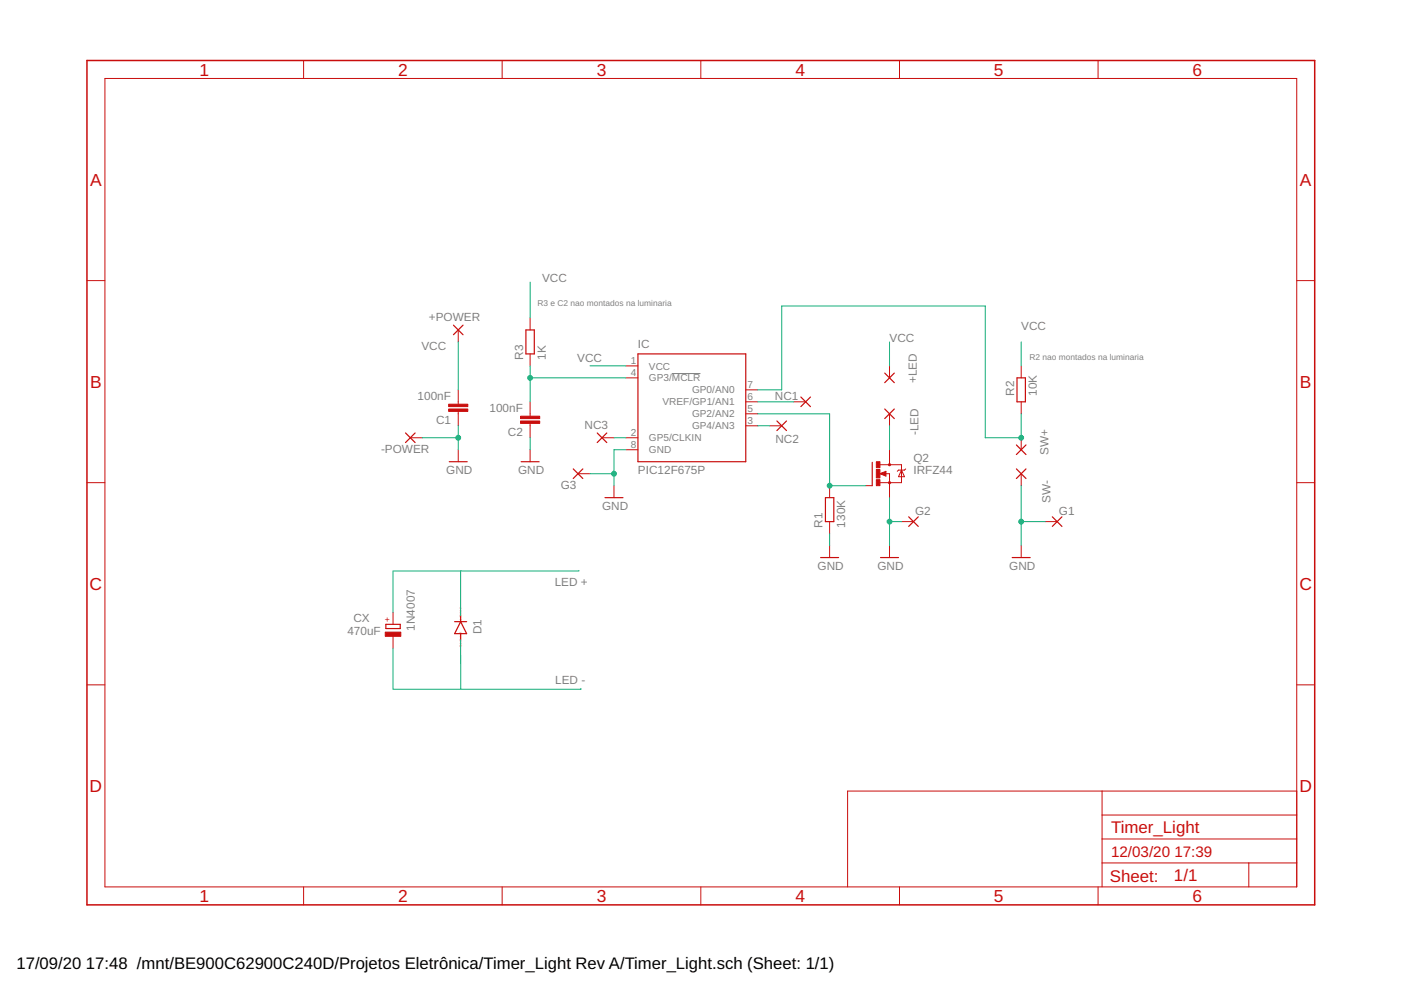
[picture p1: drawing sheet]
<svg xmlns="http://www.w3.org/2000/svg" width="297mm" height="210mm" viewBox="0 0 297 210" stroke-linecap="round" stroke-linejoin="round" font-family="sans-serif">
<path d="M142.5 79.2h6" fill="none" stroke="#808080" stroke-width=".21"/>
<g fill="none" stroke="#c90d0c" stroke-width=".21">
<path d="M22.2 16.6h252.7v171.4h-252.7zM64.4 12.8v3.8M106.5 12.8v3.8M148.6 12.8v3.8M190.7 12.8v3.8M232.8 12.8v3.8M18.4 59.5h3.8M274.9 59.5h3.8M97.2 70v2.5M112.4 67.4v2.6M112.4 75v2.6M132.7 77.6h2.6"/>
<path d="M188.6 77.6v2.5M216.5 77.6v2.5M87 92.8h2.5M97.2 82.7v3M97.2 87.2v3.1M97.2 95.4v2.5M112.4 85.2v3M112.4 89.8v3M112.4 95.4v2.5M127.6 92.8h2.6M132.7 95.4h2.6M132.7 92.8h2.6"/>
<path d="M132.7 80.1h2.6M158.1 82.7h2.6M158.1 90.3h2.6M158.1 87.7h2.6M158.1 85.2h2.6M163.2 90.3h2.5M168.3 85.2h2.5M186.6 98.5h4.5v3.8h-4.5M188.6 87.7v2.6M188.6 95.4v3.1M191.1 99.7l.7 1.4h-1.3zM192 99.4l-.2 .3h-1.3l-.3 .2"/>
<path d="M216.5 85.2v2.5M216.5 92.8v2.6M18.4 102.3h3.8M122.6 100.4h2.5M130.2 103v2.5M175.9 103v2.5M175.9 110.6v2.5M175.9 115.7v2.5M183.5 103h1.4M186.6 100.4l1.2-.5v1zM187.7 100.4h.9v5.1M188.6 115.7v2.5"/>
<path d="M191.1 110.6h2.6M216.5 100.4v2.6M216.5 115.7v2.5M221.6 110.6h2.5M274.9 102.3h3.8M83.3 129.8v2.6M83.3 134.9v2.6M18.4 145.2h3.8M274.9 145.2h3.8M233.7 167.7v20.3M233.7 177.9h41.2M233.7 172.8h41.2"/>
<path d="M274.9 167.7h-95.2v20.3M64.4 188v3.9M106.5 188v3.9M148.6 188v3.9M190.7 188v3.9M232.8 188v3.9M233.7 183h41.2M264.8 183v5"/>
</g>
<path d="M18.4 12.8h260.3v179.1h-260.3zM187.7 100.2l-.9 .2 .9 .3v-.3h-.2" fill="none" stroke="#c90d0c" stroke-width=".32"/>
<g fill="none" stroke="#c90d0c" stroke-width=".25">
<path d="M96.1 68.9l2.1 2.1M98.2 68.9l-2.1 2.1M111.5 70h1.8v5h-1.8zM135.3 75h22.8v22.9h-22.8zM187.6 79.1l2 2M189.6 79.1l-2 2M86 91.8l2 2M88 91.8l-2 2M95.2 97.9h3.9M110.5 97.9h3.8M121.5 99.4l2.1 2.1M123.6 99.4l-2.1 2.1"/>
<path d="M126.6 91.8l2.1 2M128.7 91.8l-2.1 2M164.7 89.3l2.1 2M166.8 89.3l-2.1 2M169.8 84.2l2 2M171.8 84.2l-2 2M184.9 98v5M187.6 86.7l2 2.1M189.6 86.7l-2 2.1M215.5 94.3l2 2.1M215.5 99.4l2 2.1M215.6 80.1h1.8v5.1h-1.8z"/>
<path d="M217.5 94.3l-2 2.1M217.5 99.4l-2 2.1M128.3 105.5h3.8M174 118.2h3.8M175 105.5h1.8v5.1h-1.8zM186.7 118.2h3.8M192.7 109.6l2 2M194.7 109.6l-2 2M214.6 118.2h3.8M223.1 109.6l2 2M225.1 109.6l-2 2M81.8 132.4h3.1v.9h-3.1z"/>
<path d="M96.4 131.8h2.5M97.7 131.8l1.2 2.5h-2.5zM97.7 130.5v1.3M97.7 134.3v1.3"/>
</g>
<g fill="#c90d0c" stroke="#c90d0c" stroke-width=".21">
<path d="M95.1 86.7h4.1v.5h-4.1z"/>
<path d="M95.1 85.7h4.1v.5h-4.1z"/>
<path d="M110.4 89.3h4v.5h-4z"/>
<path d="M110.4 88.2h4v.6h-4z"/>
<path d="M185.8 101.7h.8v1.3h-.8z"/>
<path d="M185.8 97.9h.8v1.3h-.8z"/>
<path d="M185.8 99.5h.8v1.8h-.8z"/>
<path d="M81.7 134h3.3v.9h-3.3z"/>
</g>
<g fill="none" stroke="#c90d0c" stroke-width=".42">
<circle cx="188.6" cy="98.5" r=".13"/>
<circle cx="188.6" cy="102.3" r=".13"/>
</g>
<g fill="none" stroke="#0dab76" stroke-width=".21">
<path d="M112.4 59.8v7.6M97.2 72.5v10.2M112.4 77.6v7.6M125.1 77.6h7.6M188.6 72.5v5.1M216.5 72.5v5.1M89.5 92.8h7.7M97.2 90.3v5.1M112.4 92.8v2.6M112.4 80.1h20.3M130.2 92.8h2.5M132.7 95.4h-2.5v7.6"/>
<path d="M160.7 82.7h5v-17.8h43.2v27.9h7.6v-5.1M160.7 87.7h15.2v15.3h7.6M160.7 85.2h7.6M160.7 90.3h2.5M188.6 90.3v5.1M125.1 100.4h5.1M175.9 113.1v2.6M188.6 110.6h2.5M188.6 105.5v10.2M216.5 103v12.7M216.5 110.6h5.1M83.3 121.2v8.6"/>
<path d="M83.3 137.5v8.6h39.9v-.1M97.7 135.6v10.5M97.7 121v9.5M122.7 120.9l-39.4 .2"/>
</g>
<g fill="#0dab76" stroke="#0dab76" stroke-width=".21">
<circle cx="130.2" cy="100.4" r=".51"/>
<circle cx="97.2" cy="92.8" r=".51"/>
<circle cx="216.5" cy="110.6" r=".51"/>
<circle cx="188.6" cy="110.6" r=".51"/>
<circle cx="112.4" cy="80.1" r=".51"/>
<circle cx="216.5" cy="92.8" r=".51"/>
<circle cx="175.9" cy="103" r=".51"/>
</g>
<g font-size="3.7" fill="#c90d0c">
<text x="42.3" y="16">1</text>
<text x="84.4" y="16">2</text>
<text x="126.5" y="16">3</text>
<text x="168.6" y="16">4</text>
<text x="210.7" y="16">5</text>
<text x="252.9" y="16">6</text>
<text x="19.1" y="39.4">A</text>
<text x="275.6" y="39.4">A</text>
<text x="19.1" y="82.2">B</text>
<text x="275.6" y="82.2">B</text>
<text x="19" y="125.1">C</text>
<text x="275.5" y="125.1">C</text>
<text x="19" y="167.9">D</text>
<text x="275.5" y="167.9">D</text>
<text x="42.3" y="191.2">1</text>
<text x="84.4" y="191.2">2</text>
<text x="126.5" y="191.2">3</text>
<text x="168.6" y="191.2">4</text>
<text x="210.7" y="191.2">5</text>
<text x="252.9" y="191.2">6</text>
</g>
<g font-size="3.6" fill="#c90d0c">
<text x="235.6" y="176.6">Timer_Light</text>
<text x="235.3" y="186.9">Sheet:</text>
<text x="248.9" y="186.8">1/1</text>
</g>
<g font-size="3.5">
<text x="3.5" y="205.4">17/09/20</text>
<text x="18.2" y="205.4">17:48 /mnt/BE900C62900C240D/Projetos Eletrônica/Timer_Light Rev A/Timer_Light.sch (Sheet: 1/1)</text>
</g>
<g font-size="3.2" fill="#c90d0c">
<text x="235.6" y="181.7">12/03/20</text>
<text x="249" y="181.7">17:39</text>
</g>
<g font-size="2.5" fill="#808080">
<text x="114.9" y="59.8">VCC</text>
<text x="90.9" y="68.1">+POWER</text>
<text x="216.5" y="70">VCC</text>
<text x="89.4" y="74.3">VCC</text>
<text x="110.9" y="76.3" transform="rotate(-90 110.9 76.3)">R3</text>
<text x="115.7" y="76.3" transform="rotate(-90 115.7 76.3)">1K</text>
<text x="122.4" y="76.8">VCC</text>
<text x="135.3" y="73.8">IC</text>
<text x="188.6" y="72.5">VCC</text>
<text x="194.4" y="81.3" transform="rotate(-90 194.4 81.3)">+LED</text>
<text x="215" y="83.9" transform="rotate(-90 215 83.9)">R2</text>
<text x="219.8" y="83.9" transform="rotate(-90 219.8 83.9)">10K</text>
<text x="88.5" y="84.8">100nF</text>
<text x="92.4" y="89.9">C1</text>
<text x="103.8" y="87.4">100nF</text>
<text x="164.3" y="84.8">NC1</text>
<text x="107.7" y="92.4">C2</text>
<text x="124" y="91">NC3</text>
<text x="164.4" y="93.9">NC2</text>
<text x="194.8" y="92.3" transform="rotate(-90 194.8 92.3)">-LED</text>
<text x="80.8" y="96">-POWER</text>
<text x="94.6" y="100.4">GND</text>
<text x="109.9" y="100.4">GND</text>
<text x="135.3" y="100.4">PIC12F675P</text>
<text x="193.7" y="100.4">IRFZ44</text>
<text x="193.7" y="97.9">Q2</text>
<text x="222.3" y="96.5" transform="rotate(-90 222.3 96.5)">SW+</text>
<text x="118.9" y="103.7">G3</text>
<text x="222.7" y="106.6" transform="rotate(-90 222.7 106.6)">SW-</text>
<text x="127.6" y="108.1">GND</text>
<text x="174.4" y="111.9" transform="rotate(-90 174.4 111.9)">R1</text>
<text x="179.2" y="111.9" transform="rotate(-90 179.2 111.9)">130K</text>
<text x="194" y="109.1">G2</text>
<text x="224.5" y="109.1">G1</text>
<text x="117.6" y="124.3">LED +</text>
<text x="173.3" y="120.8">GND</text>
<text x="186" y="120.8">GND</text>
<text x="214" y="120.8">GND</text>
<text x="74.9" y="131.9">CX</text>
<text x="73.6" y="134.6">470uF</text>
<text x="87.9" y="133.7" transform="rotate(-90 87.9 133.7)">1N4007</text>
<text x="102.1" y="134.5" transform="rotate(-90 102.1 134.5)">D1</text>
<text x="117.7" y="144.9">LED -</text>
</g>
<g font-size="2.1" fill="#808080">
<text x="133.7" y="77.2">1</text>
<text x="133.7" y="79.8">4</text>
<text x="137.6" y="78.3">VCC</text>
<text x="137.6" y="80.9">GP3/MCLR</text>
<text x="146.7" y="83.4">GP0/AN0</text>
<text x="158.5" y="82.3">7</text>
<text x="140.5" y="86">VREF/GP1/AN1</text>
<text x="146.7" y="88.5">GP2/AN2</text>
<text x="158.5" y="89.9">3</text>
<text x="158.5" y="87.4">5</text>
<text x="158.5" y="84.8">6</text>
<text x="133.7" y="95">8</text>
<text x="133.7" y="92.5">2</text>
<text x="137.6" y="93.6">GP5/CLKIN</text>
<text x="146.7" y="91">GP4/AN3</text>
<text x="137.6" y="96.1">GND</text>
</g>
<g font-size="1.8" fill="#808080">
<text x="114" y="64.8">R3 e C2 nao montados na luminaria</text>
<text x="218.3" y="76.2">R2 nao montados na luminaria</text>
</g>
<text font-size="1.8" fill="#c90d0c" x="82.7" y="132" transform="rotate(-90 82.7 132)">+</text>
<g font-size=".6" fill="#ffba08">
<text x="97.9" y="137.3" transform="rotate(-90 97.9 137.3)">SpiceOrder 1</text>
<text x="97.9" y="132.2" transform="rotate(-90 97.9 132.2)">SpiceOrder 2</text>
</g>
</svg>
